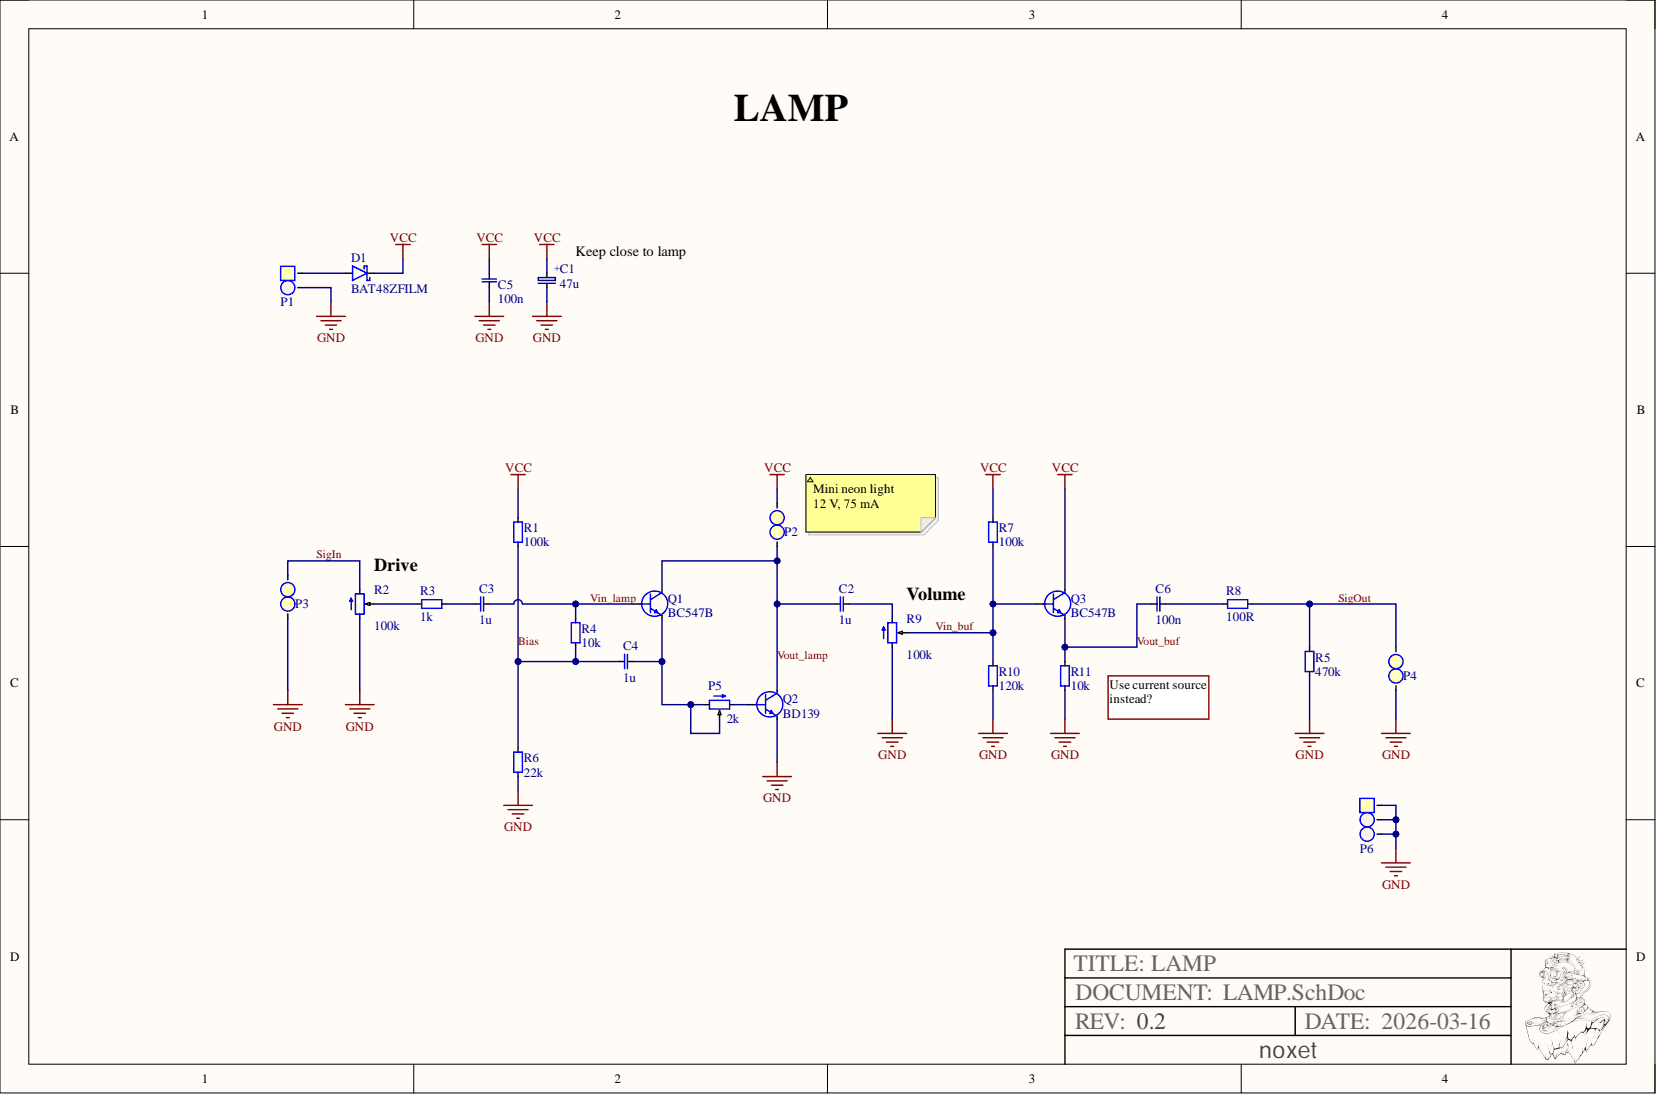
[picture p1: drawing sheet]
# Altium project LAMP.PrjPcb
Revision: 0.2; Title: LAMP
1 sheet, 27 parts. Net scope: global (net labels, ports and power ports of the same name join across sheets).
Board file: LAMP.PcbDoc

## Sheet LAMP.SchDoc: LAMP
size A4; SheetNumber: 1; SheetTotal: 1

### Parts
C1  value 47u  [Cap, SMD, Polar, 5.3x5.3mm]  (hidden comment: Capacitor, TH 2mm)
C2  value 1u  [0805, cap]  (hidden comment: 0805, capacitor)
C3  value 1u  [0805, cap]  (hidden comment: 0805, capacitor)
C4  value 1u  [0805, cap]  (hidden comment: 0805, capacitor)
C5  value 100n  [0805, cap]  (hidden comment: 0805, capacitor)
C6  value 100n  [0805, cap]  (hidden comment: 0805, capacitor)
D1  BAT48ZFILM  [SOD123]
P1  1x2 Pin Header  [padtwo_L]  (value not drawn)
P2  1x2 Pin Heade Straight  [padtwo_L]  (value not drawn)
P3  1x2 Pin Heade Straight  [padtwo_L]  (value not drawn)
P4  1x2 Pin Heade Straight  [padtwo_L]  (value not drawn)
P5  value 2k  [Pot_3362P]  (hidden comment: Pot)
P6  1x3 Pin Header  [padThree_L]  (value not drawn)
Q1  BC547B  [BC547_TO-92_BENT]
Q2  BD139  [TO-126 Angle]
Q3  BC547B  [BC547_TO-92_BENT]
R1  value 100k  [0805]  (hidden comment: General resistor)
R2  100k  [RK09L_15mm]
R3  value 1k  [0805]  (hidden comment: General resistor)
R4  value 10k  [0805]  (hidden comment: General resistor)
R5  value 470k  [0805]  (hidden comment: General resistor)
R6  value 22k  [0805]  (hidden comment: General resistor)
R7  value 100k  [0805]  (hidden comment: General resistor)
R8  value 100R  [0805]  (hidden comment: General resistor)
R9  100k  [RK09L_15mm]
R10  value 120k  [0805]  (hidden comment: General resistor)
R11  value 10k  [0805]  (hidden comment: General resistor)

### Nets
GND: C1.1 C5.2 P1.2 P3.2 P4.2 P6.1 P6.2 P6.3 Q2.1(E) R2.1 R5.0 R6.1 R9.1 R10.1 R11.1
VCC: C1.2 C5.1 D1.1(K) P2.1 Q3.1(C) R1.0 R7.0
Bias: C4.2 R1.1 R4.1 R6.0
SigIn: P3.1 R2.3
SigOut: P4.1 R5.1 R8.0
Vin_buf: Q3.2(B) R7.1 R9.2 R10.0
Vin_lamp: C3.1 Q1.2(B) R4.0
Vout_buf: C6.2 Q3.3(E) R11.0
Vout_lamp: C2.2 P2.2 Q1.1(C) Q2.2(C)
NetC2_1: C2.1 R9.3
NetC3_2: C3.2 R3.1
NetC4_1: C4.1 P5.1 P5.2 Q1.3(E)
NetC6_1: C6.1 R8.1
NetD1_2: D1.2(A) P1.1
NetP5_3: P5.3 Q2.3(B)
NetR2_2: R2.2 R3.0

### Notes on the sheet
- LAMP
- (near C1) Keep close to lamp
- (near P2) Mini neon light
  12 V, 75 mA
- Drive
- (near R9) Volume
- (near R11) Use current source instead?

## Assembly variants
9V: not fitted P1 P3 P4 P4 P6
